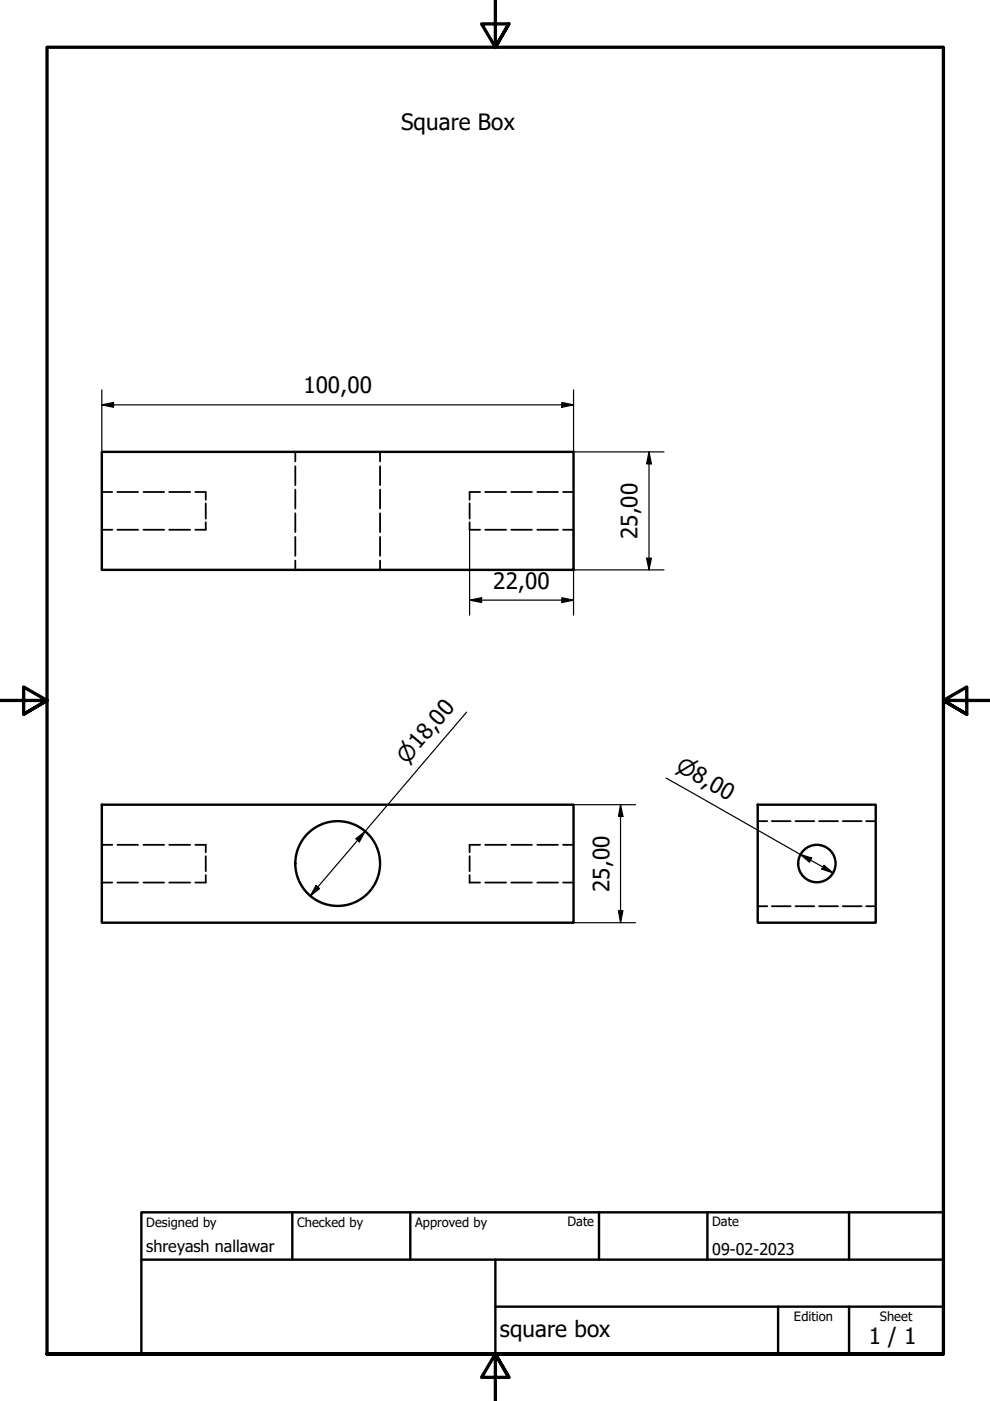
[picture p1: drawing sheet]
<svg xmlns="http://www.w3.org/2000/svg" width="210mm" height="297mm" viewBox="0 0 210 297" stroke-linecap="round" stroke-linejoin="round" font-family="sans-serif">
<!-- layer: Hidden (ISO) -->
<g fill="none" stroke="#000" stroke-width=".38">
<path d="M62.6 95.8v2M62.6 98.9v4M80.6 95.8v2M80.6 98.9v4M21.6 104.3h2.2M21.6 112.3h2.2M24.9 104.3h4.4M24.9 112.3h4.4M30.4 104.3h4.4M30.4 112.3h4.4M35.9 104.3h4.4M35.9 112.3h4.4"/>
<path d="M41.4 104.3h2.2v1.7M43.6 106.7v3.3M43.6 110.7v1.6h-2.2M62.6 103.8v4M62.6 108.8v4M62.6 113.8v4M62.6 118.9v1.9M80.6 103.8v4M80.6 108.8v4M80.6 113.8v4M80.6 118.9v1.9M99.6 106.7v3.3"/>
<path d="M99.6 110.7v1.6h2.2M101.8 104.3h-2.2v1.7M102.9 104.3h4.4M102.9 112.3h4.4M108.4 104.3h4.4M108.4 112.3h4.4M113.9 104.3h4.4M113.9 112.3h4.4M119.4 104.3h2.2M119.4 112.3h2.2M21.6 179.1h2.2M24.9 179.1h4.4"/>
<path d="M30.4 179.1h4.4M35.9 179.1h4.4M41.4 179.1h2.2v1.6M101.8 179.1h-2.2v1.6M102.9 179.1h4.4M108.4 179.1h4.4M113.9 179.1h4.4M119.4 179.1h2.2M160.7 174.1h2M163.6 174.1h4M168.7 174.1h4M173.7 174.1h4"/>
<path d="M178.7 174.1h4M183.6 174.1h2.1M21.6 187.1h2.2M24.9 187.1h4.4M30.4 187.1h4.4M35.9 187.1h4.4M43.6 181.5v3.2M43.6 185.5v1.6h-2.2M99.6 185.5v1.6h2.2M99.6 181.5v3.2M102.9 187.1h4.4M108.4 187.1h4.4"/>
<path d="M113.9 187.1h4.4M119.4 187.1h2.2M160.7 192.1h2M163.6 192.1h4M168.7 192.1h4M173.7 192.1h4M178.7 192.1h4M183.6 192.1h2.1"/>
</g>
<!-- layer: Visible (ISO) -->
<g fill="none" stroke="#000" stroke-width=".51">
<path d="M21.6 95.8h100v25h-100zM21.6 170.6h100v25h-100zM160.7 170.6h25v25h-25z"/>
<circle cx="71.6" cy="183.1" r="9"/>
<circle cx="173.2" cy="183.1" r="4"/>
</g>
<!-- layer: Border (ISO) -->
<path d="M105 0v10l-2.9-4.9h5.8l-2.9 4.9 2.9-4.9M0 148.5h10l-5-2.8v5.7l5-2.9-5 2.9M210 148.5h-10l5-2.8v5.7l-5-2.9 5 2.9M10 287.1v-277.1h190v277.1h-190h190M107.9 292l-2.9-4.9 2.9 4.9h-5.8l2.9-4.9v9.9" fill="none" stroke="#000" stroke-width=".7"/>
<!-- layer: Title (ISO) -->
<path d="M30 257h170v30.1h-170zM62 257v10.1M87 257v10.1M127 257v10.1M150 257v10.1M180 257v10.1M30 267.1h170M105 277h95M105 267.1v20M165 277v10.1M180 277v10.1" fill="none" stroke="#000" stroke-width=".51"/>
<!-- layer: Dimension (ISO) -->
<g fill="none" stroke="#000" stroke-width=".25">
<path d="M21.6 85.8l2.5-.5v1zM21.6 85.8h100M21.6 82.7v13.1M119.1 85.3l2.5 .5-2.5 .5zM121.6 82.7v13.1h19.2M137.6 95.8l.5 2.5h-1zM137.6 95.8v25M99.6 112.3v18.1M121.6 112.3v18.1M137.1 118.3h1l-.5 2.5zM99.6 127.2l2.5-.5v1zM99.6 127.2h22"/>
<path d="M119.1 126.7l2.5 .5-2.5 .5zM121.6 120.8h19.2M98.9 151l-33.1 39M75.4 177.8l2-1.5-1.2 2.2zM121.6 170.6h13.1M131.6 170.6l.5 2.5h-1zM131.6 170.6v25M141.2 165l35.5 20.1M67 187.8l.8 .6-2 1.6zM121.6 195.6h13.1M131.1 193.1h1l-.5 2.5zM169.7 181.2l2.4 .7-.5 .9z"/>
<path d="M174.7 183.4l2 1.7-2.5-.8z"/>
</g>
<g fill="#000">
<path d="M21.6 85.8l2.5-.5v1z" fill-rule="evenodd"/>
<path d="M119.1 85.3l2.5 .5-2.5 .5z" fill-rule="evenodd"/>
<path d="M137.6 95.8l.5 2.5h-1z" fill-rule="evenodd"/>
<path d="M137.1 118.3h1l-.5 2.5z" fill-rule="evenodd"/>
<path d="M99.6 127.2l2.5-.5v1z" fill-rule="evenodd"/>
<path d="M119.1 126.7l2.5 .5-2.5 .5z" fill-rule="evenodd"/>
<path d="M75.4 177.8l2-1.5-1.2 2.2z" fill-rule="evenodd"/>
<path d="M131.6 170.6l.5 2.5h-1z" fill-rule="evenodd"/>
<path d="M67 187.8l.8 .6-2 1.6z" fill-rule="evenodd"/>
<path d="M131.1 193.1h1l-.5 2.5z" fill-rule="evenodd"/>
<path d="M169.7 181.2l2.4 .7-.5 .9z" fill-rule="evenodd"/>
<path d="M174.7 183.4l2 1.7-2.5-.8z" fill-rule="evenodd"/>
</g>
<g font-size="4.8">
<text x="85" y="27.6">Square Box</text>
<text x="64.3" y="83.4">100,00</text>
<text x="135.2" y="114.3" transform="rotate(-90 135.2 114.3)">25,00</text>
<text x="104.6" y="124.8">22,00</text>
<text x="129.2" y="189.1" transform="rotate(-90 129.2 189.1)">25,00</text>
<text x="106" y="283.4">square box</text>
<text x="184.2" y="285">1 / 1</text>
</g>
<g font-size="4.6">
<text x="86.3" y="162.1" transform="rotate(-50 86.3 162.1)">⌀18,00</text>
<text x="143.1" y="163.2" transform="rotate(30 143.1 163.2)">⌀8,00</text>
</g>
<g font-size="3.4">
<text x="31" y="265.4">shreyash nallawar</text>
<text x="151" y="266">09-02-2023</text>
</g>
<g font-size="2.7">
<text x="31" y="260.1">Designed by</text>
<text x="63" y="260.1">Checked by</text>
<text x="88" y="260.1">Approved by</text>
<text x="120.3" y="260">Date</text>
<text x="151" y="260">Date</text>
<text x="168.3" y="280.1">Edition</text>
<text x="186.6" y="280.1">Sheet</text>
</g>
</svg>
